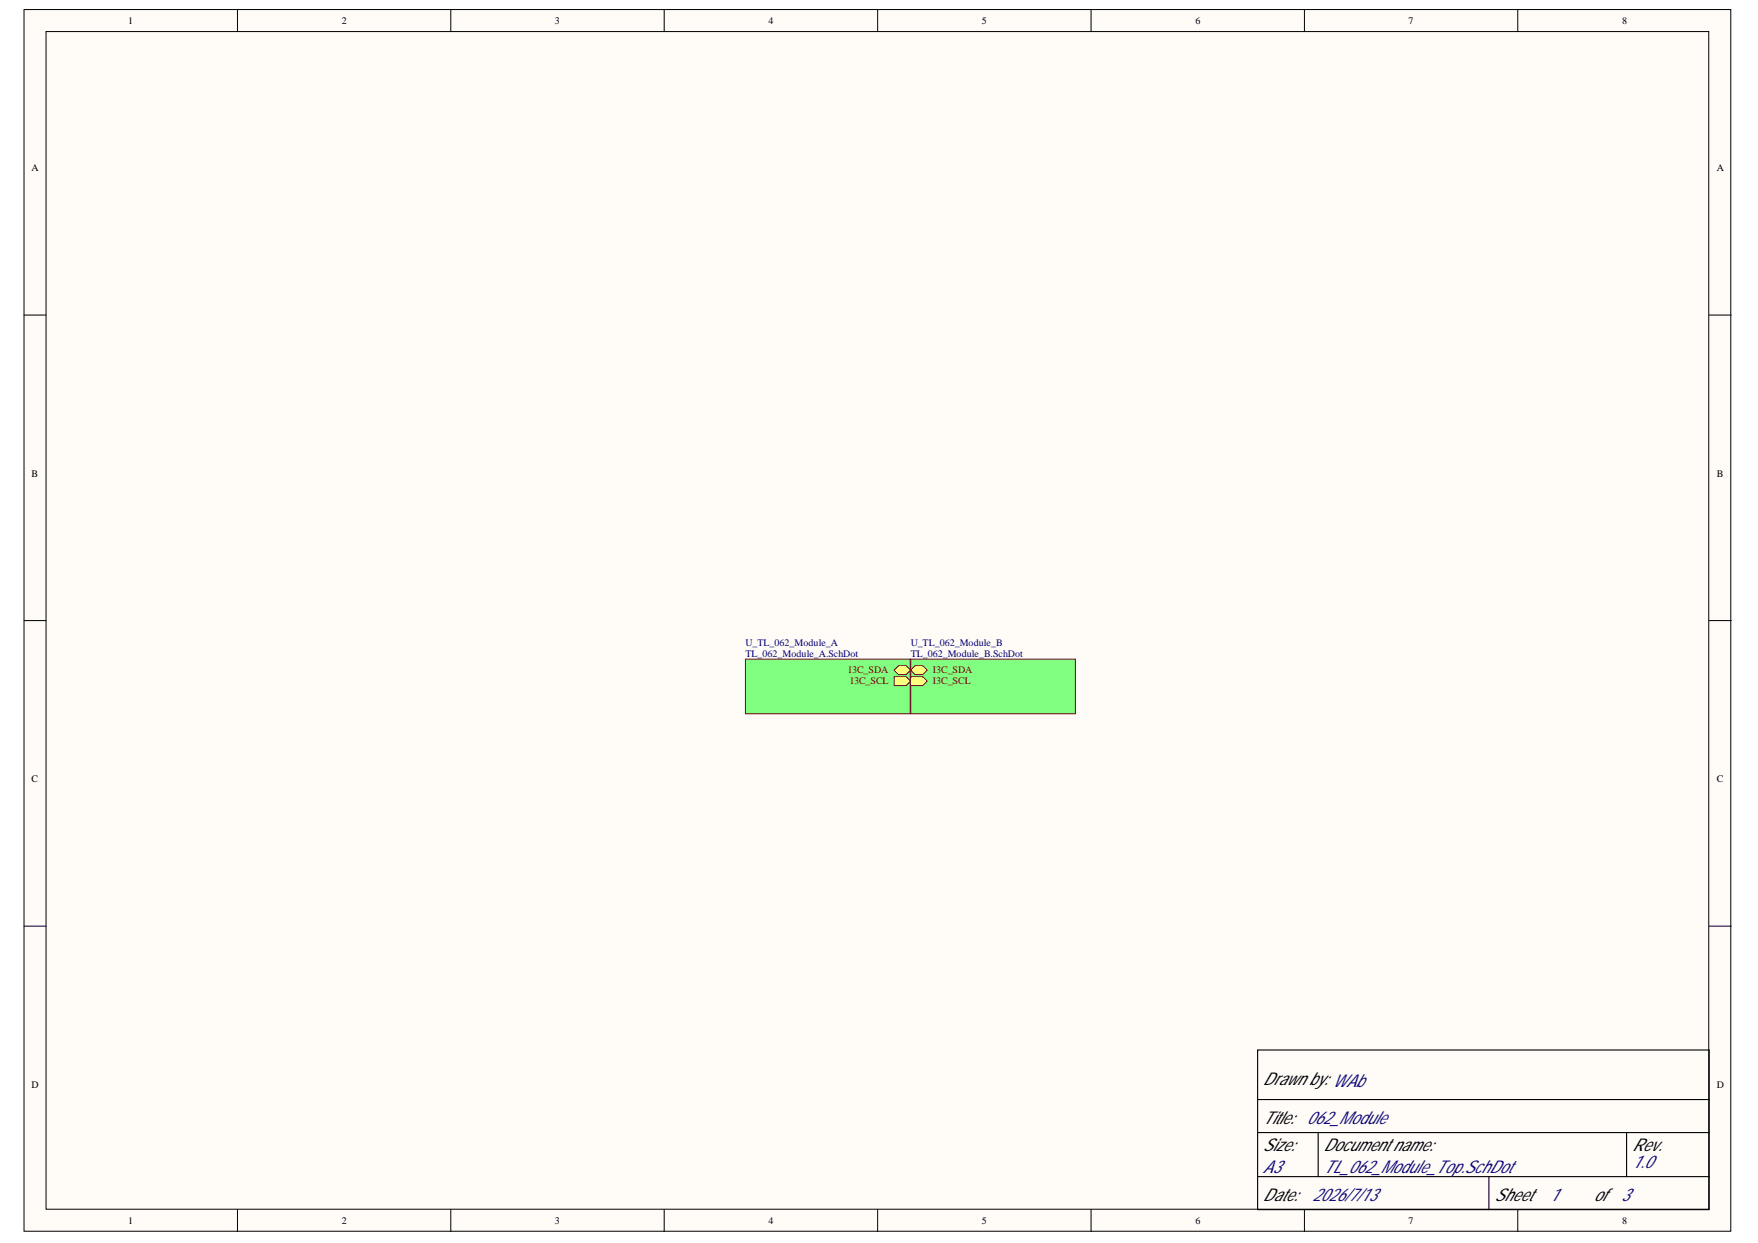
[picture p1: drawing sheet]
<svg xmlns="http://www.w3.org/2000/svg" width="297mm" height="210mm" viewBox="0 0 297 210" stroke-linecap="round" stroke-linejoin="round" font-family="sans-serif">
<g fill="#fffcf8" stroke="#000" stroke-width=".17">
<path d="M4.1 1.6h288.3v206.3h-288.3z"/>
<path d="M7.8 5.3h280.9v198.9h-280.9z"/>
</g>
<g fill="none" stroke="#000" stroke-width=".17">
<path d="M40.1 1.6v3.7M76.2 1.6v3.7M112.2 1.6v3.7M148.3 1.6v3.7M184.4 1.6v3.7M220.4 1.6v3.7M256.4 1.6v3.7M4.1 53.2h3.7M288.8 53.2h3.7M4.1 104.8h3.7M288.8 104.8h3.7M4.1 156.4h3.7"/>
<path d="M288.8 156.4h3.7M40.1 204.3v3.7M76.2 204.3v3.7M112.2 204.3v3.7M148.3 204.3v3.7M184.4 204.3v3.7M220.4 204.3v3.7M256.4 204.3v3.7"/>
</g>
<path d="M212.5 177.3h76.3v27h-76.3zM212.5 185.7h76.3M212.5 191.3h76.3M212.5 198.7h76.3M222.7 191.3v7.4M251.6 198.7v5.6M274.8 191.3v7.4" fill="none" stroke="#000" stroke-width=".19"/>
<path d="M126 111.3h27.8v9.2h-27.8z" fill="#80ff80" stroke="#800000" stroke-width=".17"/>
<path d="M151.1 113.2l.7-.8h1.3l.8 .8-.8 .7h-1.3z" fill-rule="evenodd" fill="#ffff80"/>
<path d="M151.1 113.2l.7-.8h1.3l.8 .8-.8 .7h-1.3z" fill="none" stroke="#800000" stroke-width=".17"/>
<path d="M151.1 114.3h2l.8 .7-.8 .8h-2z" fill-rule="evenodd" fill="#ffff80"/>
<path d="M151.1 114.3h2l.8 .7-.8 .8h-2z" fill="none" stroke="#800000" stroke-width=".17"/>
<path d="M153.9 111.3h27.8v9.2h-27.8z" fill="#80ff80" stroke="#800000" stroke-width=".17"/>
<path d="M153.9 113.2l.7-.8h1.3l.8 .8-.8 .7h-1.3z" fill-rule="evenodd" fill="#ffff80"/>
<path d="M153.9 113.2l.7-.8h1.3l.8 .8-.8 .7h-1.3z" fill="none" stroke="#800000" stroke-width=".17"/>
<path d="M153.9 114.3h2l.8 .7-.8 .8h-2z" fill-rule="evenodd" fill="#ffff80"/>
<path d="M153.9 114.3h2l.8 .7-.8 .8h-2z" fill="none" stroke="#800000" stroke-width=".17"/>
<g font-size="3">
<text x="213.4" y="183.2">Drawn by: WAb</text>
<text x="213.4" y="189.7">Title:</text>
<text x="213.4" y="194.4">Size:</text>
<text x="223.6" y="194.4">Document name:</text>
<text x="275.8" y="194.4">Rev.</text>
<text x="213.4" y="202.8">Date:</text>
<text x="252.5" y="202.8">Sheet</text>
<text x="269.3" y="202.8">of 3</text>
</g>
<g font-size="3" fill="#11037f">
<text x="220.8" y="189.7">062_Module</text>
<text x="275.8" y="197.2">1.0</text>
<text x="213.4" y="198.1">A3</text>
<text x="221.8" y="202.8">2026/7/13</text>
<text x="223.6" y="198.1">TL_062_Module_Top.SchDot</text>
<text x="261.8" y="202.8">1</text>
</g>
<g font-size="1.7">
<text x="21.6" y="4">1</text>
<text x="57.7" y="4">2</text>
<text x="93.8" y="4">3</text>
<text x="129.9" y="4">4</text>
<text x="165.9" y="4">5</text>
<text x="202" y="4">6</text>
<text x="238" y="4">7</text>
<text x="274.1" y="4">8</text>
<text x="5.3" y="28.9">A</text>
<text x="290.1" y="28.9">A</text>
<text x="5.3" y="80.5">B</text>
<text x="290.1" y="80.5">B</text>
<text x="5.3" y="132.1">C</text>
<text x="290.1" y="132.1">C</text>
<text x="5.3" y="183.7">D</text>
<text x="290.1" y="183.7">D</text>
<text x="21.6" y="206.7">1</text>
<text x="57.7" y="206.7">2</text>
<text x="93.8" y="206.7">3</text>
<text x="129.9" y="206.7">4</text>
<text x="165.9" y="206.7">5</text>
<text x="202" y="206.7">6</text>
<text x="238" y="206.7">7</text>
<text x="274.1" y="206.7">8</text>
</g>
<g font-size="1.7" fill="#000080">
<text x="126" y="109.1">U_TL_062_Module_A</text>
<text x="126" y="110.9">TL_062_Module_A.SchDot</text>
<text x="153.9" y="109.1">U_TL_062_Module_B</text>
<text x="153.9" y="110.9">TL_062_Module_B.SchDot</text>
</g>
<g font-size="1.7" fill="#800000">
<text x="143.4" y="113.7">I3C_SDA</text>
<text x="157.6" y="113.7">I3C_SDA</text>
<text x="143.7" y="115.6">I3C_SCL</text>
<text x="157.6" y="115.6">I3C_SCL</text>
</g>
</svg>
